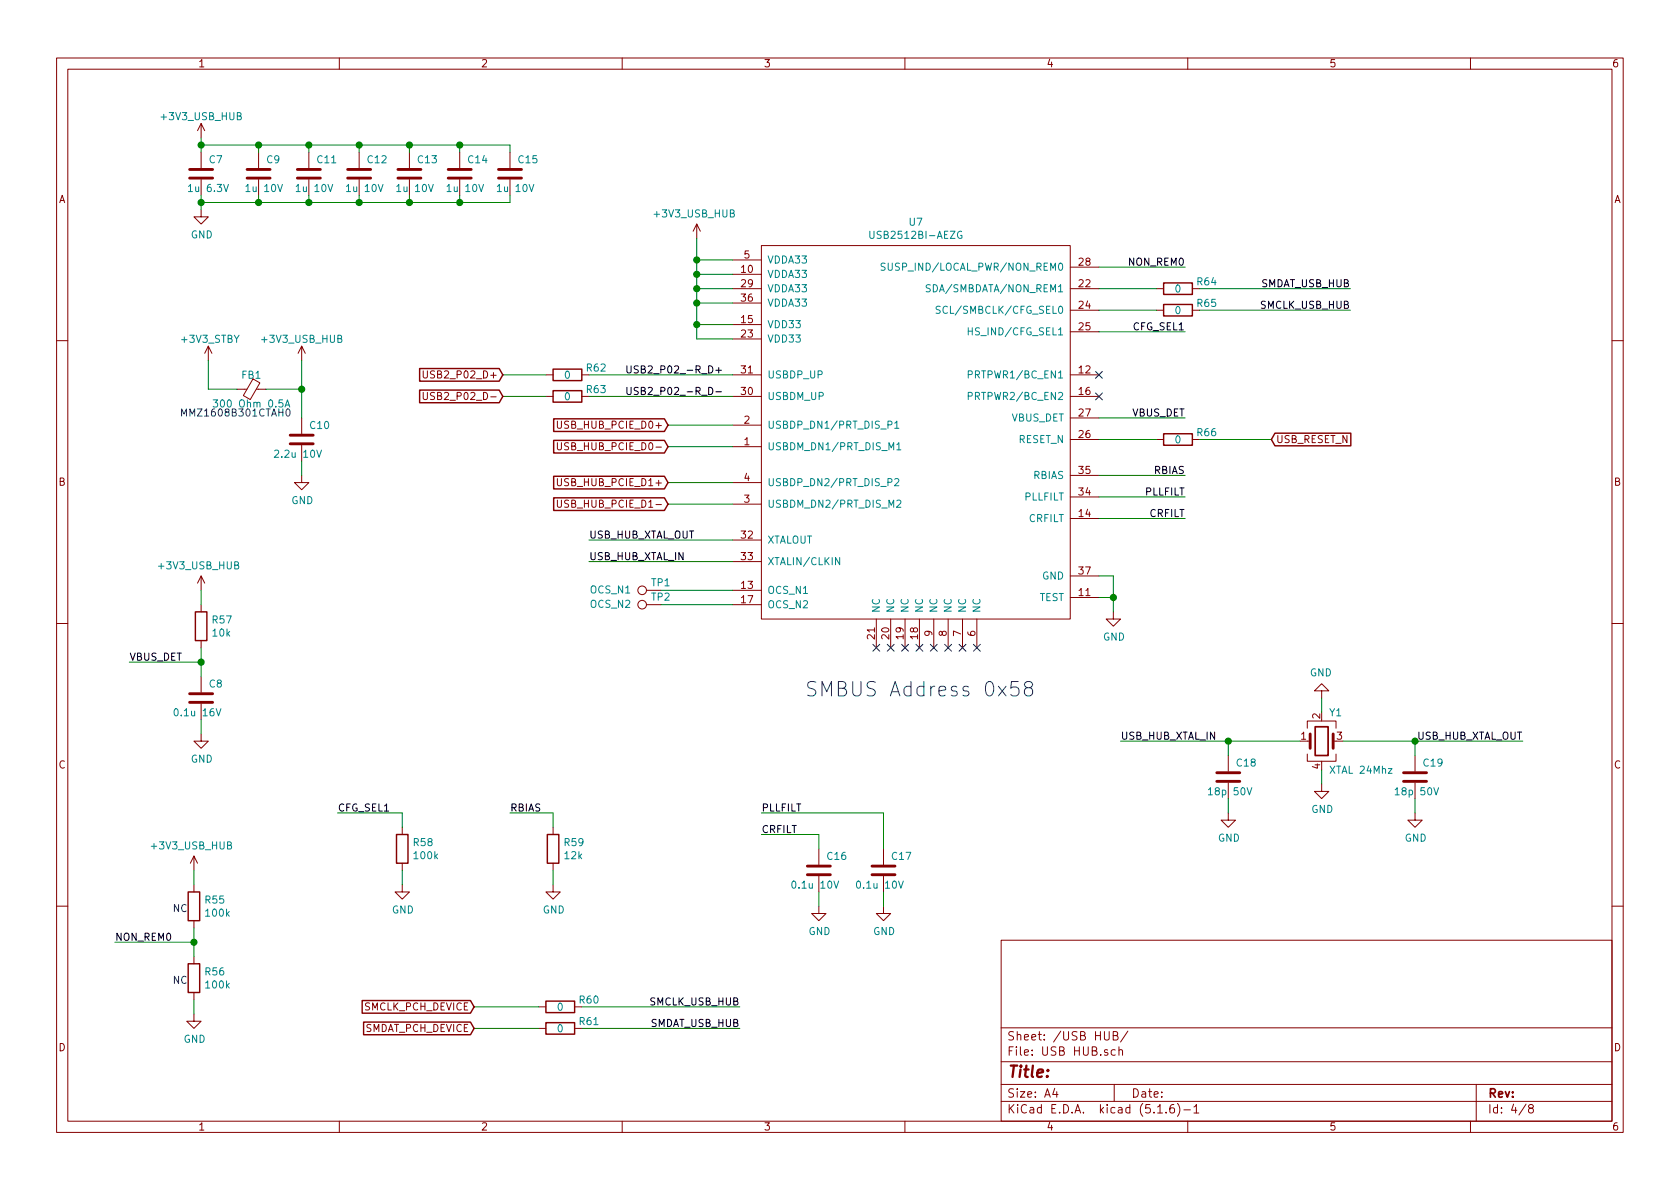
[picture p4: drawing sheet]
EESchema Schematic File Version 4
EELAYER 30 0
EELAYER END
$Descr A4 11693 8268
encoding utf-8
Sheet 4 8
Title ""
Date ""
Rev ""
Comp ""
Comment1 ""
Comment2 ""
Comment3 ""
Comment4 ""
$EndDescr
Wire Wire Line
	7650 2900 8250 2900
Text Label 8250 2900 2    50   ~ 0
VBUS_DET
Wire Wire Line
	7650 3300 8250 3300
Text Label 8250 3300 2    50   ~ 0
RBIAS
Wire Wire Line
	7650 3450 8250 3450
Wire Wire Line
	7650 3600 8250 3600
Text Label 8250 3450 2    50   ~ 0
PLLFILT
Text Label 8250 3600 2    50   ~ 0
CRFILT
Text Label 5300 5800 0    50   ~ 0
CRFILT
Text Label 5300 5650 0    50   ~ 0
PLLFILT
$Comp
L Device:C C16
U 1 1
P 5700 6050
F 0 "C16" H 5750 6150 50  0000 L CNN
F 1 "0.1u 10V" H 5500 5950 50  0000 L CNN
F 2 "Capacitors_SMD:C_0402" H 5738 5900 50  0001 C CNN
F 3 "~" H 5700 6050 50  0001 C CNN
	1    5700 6050
	1    0    0    -1  
$EndComp
$Comp
L Device:C C17
U 1 1
P 6150 6050
F 0 "C17" H 6200 6150 50  0000 L CNN
F 1 "0.1u 10V" H 5950 5950 50  0000 L CNN
F 2 "Capacitors_SMD:C_0402" H 6188 5900 50  0001 C CNN
F 3 "~" H 6150 6050 50  0001 C CNN
	1    6150 6050
	1    0    0    -1  
$EndComp
Wire Wire Line
	5700 5900 5700 5800
Wire Wire Line
	5700 5800 5300 5800
Wire Wire Line
	5700 6200 5700 6300
Wire Wire Line
	6150 6300 6150 6200
$Comp
L power:GND #PWR043
U 1 1
P 5700 6300
F 0 "#PWR043" H 5700 6050 50  0001 C CNN
F 1 "GND" H 5705 6127 50  0000 C CNN
F 2 "" H 5700 6300 50  0001 C CNN
F 3 "" H 5700 6300 50  0001 C CNN
	1    5700 6300
	1    0    0    -1  
$EndComp
$Comp
L power:GND #PWR044
U 1 1
P 6150 6300
F 0 "#PWR044" H 6150 6050 50  0001 C CNN
F 1 "GND" H 6155 6127 50  0000 C CNN
F 2 "" H 6150 6300 50  0001 C CNN
F 3 "" H 6150 6300 50  0001 C CNN
	1    6150 6300
	1    0    0    -1  
$EndComp
Wire Wire Line
	5300 5650 6150 5650
Wire Wire Line
	6150 5650 6150 5900
$Comp
L Device:R R59
U 1 1
P 3850 5900
F 0 "R59" H 3920 5946 50  0000 L CNN
F 1 "12k" H 3920 5855 50  0000 L CNN
F 2 "Resistors_SMD:R_0402" V 3780 5900 50  0001 C CNN
F 3 "~" H 3850 5900 50  0001 C CNN
	1    3850 5900
	1    0    0    -1  
$EndComp
Text Label 3550 5650 0    50   ~ 0
RBIAS
Wire Wire Line
	3550 5650 3850 5650
Wire Wire Line
	3850 5650 3850 5750
Wire Wire Line
	3850 6050 3850 6150
$Comp
L power:GND #PWR041
U 1 1
P 3850 6150
F 0 "#PWR041" H 3850 5900 50  0001 C CNN
F 1 "GND" H 3855 5977 50  0000 C CNN
F 2 "" H 3850 6150 50  0001 C CNN
F 3 "" H 3850 6150 50  0001 C CNN
	1    3850 6150
	1    0    0    -1  
$EndComp
Text GLabel 4650 2950 0    50   Input ~ 0
USB_HUB_PCIE_D0+
Text GLabel 4650 3100 0    50   Input ~ 0
USB_HUB_PCIE_D0-
Text GLabel 4650 3350 0    50   Input ~ 0
USB_HUB_PCIE_D1+
Text GLabel 4650 3500 0    50   Input ~ 0
USB_HUB_PCIE_D1-
Wire Wire Line
	5100 2950 4650 2950
Wire Wire Line
	4650 3100 5100 3100
Wire Wire Line
	4650 3350 5100 3350
Wire Wire Line
	5100 3500 4650 3500
$Comp
L Device:R R62
U 1 1
P 3950 2600
F 0 "R62" V 3900 2800 50  0000 C CNN
F 1 "0" V 3950 2600 50  0000 C CNN
F 2 "Resistors_SMD:R_0402" V 3880 2600 50  0001 C CNN
F 3 "~" H 3950 2600 50  0001 C CNN
	1    3950 2600
	0    1    1    0   
$EndComp
$Comp
L Device:R R63
U 1 1
P 3950 2750
F 0 "R63" V 3900 2950 50  0000 C CNN
F 1 "0" V 3950 2750 50  0000 C CNN
F 2 "Resistors_SMD:R_0402" V 3880 2750 50  0001 C CNN
F 3 "~" H 3950 2750 50  0001 C CNN
	1    3950 2750
	0    1    1    0   
$EndComp
Wire Wire Line
	4100 2600 5100 2600
Wire Wire Line
	4100 2750 5100 2750
Text GLabel 3500 2750 0    50   Input ~ 0
USB2_P02_D-
Text GLabel 3500 2600 0    50   Input ~ 0
USB2_P02_D+
Wire Wire Line
	3500 2600 3800 2600
Wire Wire Line
	3800 2750 3500 2750
Wire Wire Line
	7650 4000 7750 4000
Wire Wire Line
	7750 4000 7750 4150
Wire Wire Line
	7650 4150 7750 4150
Connection ~ 7750 4150
Wire Wire Line
	7750 4150 7750 4250
$Comp
L power:GND #PWR045
U 1 1
P 7750 4250
F 0 "#PWR045" H 7750 4000 50  0001 C CNN
F 1 "GND" H 7755 4077 50  0000 C CNN
F 2 "" H 7750 4250 50  0001 C CNN
F 3 "" H 7750 4250 50  0001 C CNN
	1    7750 4250
	1    0    0    -1  
$EndComp
NoConn ~ 6100 4500
NoConn ~ 6200 4500
NoConn ~ 6300 4500
NoConn ~ 6400 4500
NoConn ~ 6500 4500
NoConn ~ 6600 4500
NoConn ~ 6700 4500
NoConn ~ 6800 4500
Text Label 8250 2300 2    50   ~ 0
CFG_SEL1
Wire Wire Line
	7650 2300 8250 2300
Text Label 2350 5650 0    50   ~ 0
CFG_SEL1
$Comp
L Device:R R58
U 1 1
P 2800 5900
F 0 "R58" H 2870 5946 50  0000 L CNN
F 1 "100k" H 2870 5855 50  0000 L CNN
F 2 "Resistors_SMD:R_0402" V 2730 5900 50  0001 C CNN
F 3 "~" H 2800 5900 50  0001 C CNN
	1    2800 5900
	1    0    0    -1  
$EndComp
Wire Wire Line
	2350 5650 2800 5650
Wire Wire Line
	2800 5650 2800 5750
Wire Wire Line
	2800 6050 2800 6150
$Comp
L power:GND #PWR040
U 1 1
P 2800 6150
F 0 "#PWR040" H 2800 5900 50  0001 C CNN
F 1 "GND" H 2805 5977 50  0000 C CNN
F 2 "" H 2800 6150 50  0001 C CNN
F 3 "" H 2800 6150 50  0001 C CNN
	1    2800 6150
	1    0    0    -1  
$EndComp
Text GLabel 3300 7150 0    50   Input ~ 0
SMDAT_PCH_DEVICE
Text GLabel 3300 7000 0    50   Input ~ 0
SMCLK_PCH_DEVICE
Wire Wire Line
	3300 7000 3750 7000
Wire Wire Line
	3300 7150 3750 7150
$Comp
L Device:R R60
U 1 1
P 3900 7000
F 0 "R60" V 3850 7200 50  0000 C CNN
F 1 "0" V 3900 7000 50  0000 C CNN
F 2 "Resistors_SMD:R_0402" V 3830 7000 50  0001 C CNN
F 3 "~" H 3900 7000 50  0001 C CNN
	1    3900 7000
	0    1    1    0   
$EndComp
$Comp
L Device:R R61
U 1 1
P 3900 7150
F 0 "R61" V 3850 7350 50  0000 C CNN
F 1 "0" V 3900 7150 50  0000 C CNN
F 2 "Resistors_SMD:R_0402" V 3830 7150 50  0001 C CNN
F 3 "~" H 3900 7150 50  0001 C CNN
	1    3900 7150
	0    1    1    0   
$EndComp
Wire Wire Line
	4050 7000 5150 7000
Wire Wire Line
	4050 7150 5150 7150
$Comp
L Device:R R65
U 1 1
P 8200 2150
F 0 "R65" V 8150 2350 50  0000 C CNN
F 1 "0" V 8200 2150 50  0000 C CNN
F 2 "Resistors_SMD:R_0402" V 8130 2150 50  0001 C CNN
F 3 "~" H 8200 2150 50  0001 C CNN
	1    8200 2150
	0    1    1    0   
$EndComp
$Comp
L Device:R R64
U 1 1
P 8200 2000
F 0 "R64" V 8150 2200 50  0000 C CNN
F 1 "0" V 8200 2000 50  0000 C CNN
F 2 "Resistors_SMD:R_0402" V 8130 2000 50  0001 C CNN
F 3 "~" H 8200 2000 50  0001 C CNN
	1    8200 2000
	0    1    1    0   
$EndComp
Wire Wire Line
	8350 2150 9400 2150
Wire Wire Line
	8350 2000 9400 2000
Wire Wire Line
	8050 2000 7650 2000
Wire Wire Line
	7650 2150 8050 2150
Wire Wire Line
	7650 1850 8250 1850
Text Label 8250 1850 2    50   ~ 0
NON_REM0
Text Notes 5600 4850 0    100  ~ 0
SMBUS Address 0x58
Text Label 800  6550 0    50   ~ 0
NON_REM0
$Comp
L Device:R R56
U 1 1
P 1350 6800
F 0 "R56" H 1420 6846 50  0000 L CNN
F 1 "100k" H 1420 6755 50  0000 L CNN
F 2 "Resistors_SMD:R_0402" V 1280 6800 50  0001 C CNN
F 3 "~" H 1350 6800 50  0001 C CNN
	1    1350 6800
	1    0    0    -1  
$EndComp
Wire Wire Line
	1350 6550 1350 6650
Wire Wire Line
	1350 6950 1350 7050
$Comp
L power:GND #PWR033
U 1 1
P 1350 7050
F 0 "#PWR033" H 1350 6800 50  0001 C CNN
F 1 "GND" H 1355 6877 50  0000 C CNN
F 2 "" H 1350 7050 50  0001 C CNN
F 3 "" H 1350 7050 50  0001 C CNN
	1    1350 7050
	1    0    0    -1  
$EndComp
Wire Wire Line
	800  6550 1350 6550
Wire Wire Line
	1350 6450 1350 6550
Connection ~ 1350 6550
$Comp
L Device:R R55
U 1 1
P 1350 6300
F 0 "R55" H 1420 6346 50  0000 L CNN
F 1 "100k" H 1420 6255 50  0000 L CNN
F 2 "Resistors_SMD:R_0402" V 1280 6300 50  0001 C CNN
F 3 "~" H 1350 6300 50  0001 C CNN
	1    1350 6300
	1    0    0    -1  
$EndComp
Wire Wire Line
	1350 6150 1350 6050
$Comp
L Device:R R66
U 1 1
P 8200 3050
F 0 "R66" V 8150 3250 50  0000 C CNN
F 1 "0" V 8200 3050 50  0000 C CNN
F 2 "Resistors_SMD:R_0402" V 8130 3050 50  0001 C CNN
F 3 "~" H 8200 3050 50  0001 C CNN
	1    8200 3050
	0    1    1    0   
$EndComp
Wire Wire Line
	8350 3050 8850 3050
Wire Wire Line
	8050 3050 7650 3050
Text GLabel 8850 3050 2    50   Input ~ 0
USB_RESET_N
Text Label 900  4600 0    50   ~ 0
VBUS_DET
$Comp
L Device:C C8
U 1 1
P 1400 4850
F 0 "C8" H 1450 4950 50  0000 L CNN
F 1 "0.1u 16V" H 1200 4750 50  0000 L CNN
F 2 "Capacitors_SMD:C_0402" H 1438 4700 50  0001 C CNN
F 3 "~" H 1400 4850 50  0001 C CNN
	1    1400 4850
	1    0    0    -1  
$EndComp
Wire Wire Line
	1400 5000 1400 5100
$Comp
L power:GND #PWR037
U 1 1
P 1400 5100
F 0 "#PWR037" H 1400 4850 50  0001 C CNN
F 1 "GND" H 1405 4927 50  0000 C CNN
F 2 "" H 1400 5100 50  0001 C CNN
F 3 "" H 1400 5100 50  0001 C CNN
	1    1400 5100
	1    0    0    -1  
$EndComp
$Comp
L Device:R R57
U 1 1
P 1400 4350
F 0 "R57" H 1470 4396 50  0000 L CNN
F 1 "10k" H 1470 4305 50  0000 L CNN
F 2 "Resistors_SMD:R_0402" V 1330 4350 50  0001 C CNN
F 3 "~" H 1400 4350 50  0001 C CNN
	1    1400 4350
	1    0    0    -1  
$EndComp
Wire Wire Line
	1400 4200 1400 4100
Wire Wire Line
	1400 4500 1400 4600
Wire Wire Line
	900  4600 1400 4600
Connection ~ 1400 4600
Wire Wire Line
	1400 4600 1400 4700
Text Notes 1200 6850 0    50   ~ 0
NC
Text Notes 1200 6350 0    50   ~ 0
NC
Text Label 5150 7000 2    50   ~ 0
SMCLK_USB_HUB
Text Label 5150 7150 2    50   ~ 0
SMDAT_USB_HUB
Text Label 9400 2150 2    50   ~ 0
SMCLK_USB_HUB
Text Label 9400 2000 2    50   ~ 0
SMDAT_USB_HUB
Wire Wire Line
	5100 4100 4600 4100
Wire Wire Line
	5100 4200 4600 4200
$Comp
L Connector:TestPoint TP1
U 1 1
P 4600 4100
F 0 "TP1" V 4650 4100 50  0000 C CNN
F 1 "OCS_N1" V 4600 4450 50  0000 C CNN
F 2 "Switch PCIe:TestPoint_Pad_D0.5mm" H 4800 4100 50  0001 C CNN
F 3 "~" H 4800 4100 50  0001 C CNN
	1    4600 4100
	0    -1   -1   0   
$EndComp
$Comp
L Connector:TestPoint TP2
U 1 1
P 4600 4200
F 0 "TP2" V 4650 4200 50  0000 C CNN
F 1 "OCS_N2" V 4600 4550 50  0000 C CNN
F 2 "Switch PCIe:TestPoint_Pad_D0.5mm" H 4800 4200 50  0001 C CNN
F 3 "~" H 4800 4200 50  0001 C CNN
	1    4600 4200
	0    -1   -1   0   
$EndComp
$Comp
L switch_leopard:+3V3_STBY #PWR0137
U 1 1
P 1450 2500
F 0 "#PWR0137" H 1450 2500 50  0001 C CNN
F 1 "+3V3_STBY" H 1250 2650 50  0000 L CNN
F 2 "" H 1450 2500 50  0001 C CNN
F 3 "" H 1450 2500 50  0001 C CNN
	1    1450 2500
	1    0    0    -1  
$EndComp
$Comp
L switch_leopard:+3V3_USB_HUB #PWR036
U 1 1
P 1400 4100
F 0 "#PWR036" H 1400 4000 50  0001 C CNN
F 1 "+3V3_USB_HUB" H 1382 4273 50  0000 C CNN
F 2 "" H 1400 4100 50  0001 C CNN
F 3 "" H 1400 4100 50  0001 C CNN
	1    1400 4100
	1    0    0    -1  
$EndComp
$Comp
L switch_leopard:+3V3_USB_HUB #PWR032
U 1 1
P 1350 6050
F 0 "#PWR032" H 1350 5950 50  0001 C CNN
F 1 "+3V3_USB_HUB" H 1332 6223 50  0000 C CNN
F 2 "" H 1350 6050 50  0001 C CNN
F 3 "" H 1350 6050 50  0001 C CNN
	1    1350 6050
	1    0    0    -1  
$EndComp
$Comp
L switch_leopard:+3V3_USB_HUB #PWR042
U 1 1
P 4850 1650
F 0 "#PWR042" H 4850 1550 50  0001 C CNN
F 1 "+3V3_USB_HUB" H 4832 1823 50  0000 C CNN
F 2 "" H 4850 1650 50  0001 C CNN
F 3 "" H 4850 1650 50  0001 C CNN
	1    4850 1650
	1    0    0    -1  
$EndComp
Wire Wire Line
	4850 1650 4850 1800
Wire Wire Line
	4850 2350 5100 2350
Wire Wire Line
	5100 2250 4850 2250
Connection ~ 4850 2250
Wire Wire Line
	4850 2250 4850 2350
Wire Wire Line
	4850 2100 5100 2100
Connection ~ 4850 2100
Wire Wire Line
	4850 2100 4850 2250
Wire Wire Line
	5100 2000 4850 2000
Connection ~ 4850 2000
Wire Wire Line
	4850 2000 4850 2100
Wire Wire Line
	5100 1900 4850 1900
Connection ~ 4850 1900
Wire Wire Line
	4850 1900 4850 2000
Wire Wire Line
	5100 1800 4850 1800
Connection ~ 4850 1800
Wire Wire Line
	4850 1800 4850 1900
$Comp
L Device:C C10
U 1 1
P 2100 3050
F 0 "C10" H 2150 3150 50  0000 L CNN
F 1 "2.2u 10V" H 1900 2950 50  0000 L CNN
F 2 "Capacitors_SMD:C_0603" H 2138 2900 50  0001 C CNN
F 3 "~" H 2100 3050 50  0001 C CNN
	1    2100 3050
	1    0    0    -1  
$EndComp
$Comp
L Device:Ferrite_Bead_Small FB1
U 1 1
P 1750 2700
F 0 "FB1" V 1650 2700 50  0000 C CNN
F 1 "300 Ohm 0.5A" V 1850 2700 50  0000 C CNN
F 2 "Switch PCIe:Ferrite_0603" V 1680 2700 50  0001 C CNN
F 3 "~" H 1750 2700 50  0001 C CNN
	1    1750 2700
	0    1    1    0   
$EndComp
Wire Wire Line
	1450 2500 1450 2700
Wire Wire Line
	1450 2700 1650 2700
Wire Wire Line
	1850 2700 2100 2700
Wire Wire Line
	2100 2700 2100 2500
$Comp
L switch_leopard:+3V3_USB_HUB #PWR038
U 1 1
P 2100 2500
F 0 "#PWR038" H 2100 2400 50  0001 C CNN
F 1 "+3V3_USB_HUB" H 2100 2650 50  0000 C CNN
F 2 "" H 2100 2500 50  0001 C CNN
F 3 "" H 2100 2500 50  0001 C CNN
	1    2100 2500
	1    0    0    -1  
$EndComp
Wire Wire Line
	2100 2700 2100 2900
Connection ~ 2100 2700
Wire Wire Line
	2100 3200 2100 3300
$Comp
L power:GND #PWR039
U 1 1
P 2100 3300
F 0 "#PWR039" H 2100 3050 50  0001 C CNN
F 1 "GND" H 2105 3127 50  0000 C CNN
F 2 "" H 2100 3300 50  0001 C CNN
F 3 "" H 2100 3300 50  0001 C CNN
	1    2100 3300
	1    0    0    -1  
$EndComp
$Comp
L switch_leopard:+3V3_USB_HUB #PWR034
U 1 1
P 1400 950
F 0 "#PWR034" H 1400 850 50  0001 C CNN
F 1 "+3V3_USB_HUB" H 1400 1100 50  0000 C CNN
F 2 "" H 1400 950 50  0001 C CNN
F 3 "" H 1400 950 50  0001 C CNN
	1    1400 950 
	1    0    0    -1  
$EndComp
$Comp
L Device:C C7
U 1 1
P 1400 1200
F 0 "C7" H 1450 1300 50  0000 L CNN
F 1 "1u 6.3V" H 1300 1100 50  0000 L CNN
F 2 "Capacitors_SMD:C_0402" H 1438 1050 50  0001 C CNN
F 3 "~" H 1400 1200 50  0001 C CNN
	1    1400 1200
	1    0    0    -1  
$EndComp
$Comp
L Device:C C9
U 1 1
P 1800 1200
F 0 "C9" H 1850 1300 50  0000 L CNN
F 1 "1u 10V" H 1700 1100 50  0000 L CNN
F 2 "Capacitors_SMD:C_0402" H 1838 1050 50  0001 C CNN
F 3 "~" H 1800 1200 50  0001 C CNN
	1    1800 1200
	1    0    0    -1  
$EndComp
$Comp
L Device:C C11
U 1 1
P 2150 1200
F 0 "C11" H 2200 1300 50  0000 L CNN
F 1 "1u 10V" H 2050 1100 50  0000 L CNN
F 2 "Capacitors_SMD:C_0402" H 2188 1050 50  0001 C CNN
F 3 "~" H 2150 1200 50  0001 C CNN
	1    2150 1200
	1    0    0    -1  
$EndComp
$Comp
L Device:C C12
U 1 1
P 2500 1200
F 0 "C12" H 2550 1300 50  0000 L CNN
F 1 "1u 10V" H 2400 1100 50  0000 L CNN
F 2 "Capacitors_SMD:C_0402" H 2538 1050 50  0001 C CNN
F 3 "~" H 2500 1200 50  0001 C CNN
	1    2500 1200
	1    0    0    -1  
$EndComp
$Comp
L Device:C C13
U 1 1
P 2850 1200
F 0 "C13" H 2900 1300 50  0000 L CNN
F 1 "1u 10V" H 2750 1100 50  0000 L CNN
F 2 "Capacitors_SMD:C_0402" H 2888 1050 50  0001 C CNN
F 3 "~" H 2850 1200 50  0001 C CNN
	1    2850 1200
	1    0    0    -1  
$EndComp
$Comp
L Device:C C14
U 1 1
P 3200 1200
F 0 "C14" H 3250 1300 50  0000 L CNN
F 1 "1u 10V" H 3100 1100 50  0000 L CNN
F 2 "Capacitors_SMD:C_0402" H 3238 1050 50  0001 C CNN
F 3 "~" H 3200 1200 50  0001 C CNN
	1    3200 1200
	1    0    0    -1  
$EndComp
$Comp
L Device:C C15
U 1 1
P 3550 1200
F 0 "C15" H 3600 1300 50  0000 L CNN
F 1 "1u 10V" H 3450 1100 50  0000 L CNN
F 2 "Capacitors_SMD:C_0402" H 3588 1050 50  0001 C CNN
F 3 "~" H 3550 1200 50  0001 C CNN
	1    3550 1200
	1    0    0    -1  
$EndComp
Wire Wire Line
	1400 950  1400 1000
Wire Wire Line
	1400 1000 1800 1000
Wire Wire Line
	3550 1000 3550 1050
Connection ~ 1400 1000
Wire Wire Line
	1400 1000 1400 1050
Wire Wire Line
	3200 1050 3200 1000
Connection ~ 3200 1000
Wire Wire Line
	3200 1000 3550 1000
Wire Wire Line
	2850 1050 2850 1000
Connection ~ 2850 1000
Wire Wire Line
	2850 1000 3200 1000
Wire Wire Line
	2500 1050 2500 1000
Connection ~ 2500 1000
Wire Wire Line
	2500 1000 2850 1000
Wire Wire Line
	2150 1050 2150 1000
Connection ~ 2150 1000
Wire Wire Line
	2150 1000 2500 1000
Wire Wire Line
	1800 1050 1800 1000
Connection ~ 1800 1000
Wire Wire Line
	1800 1000 2150 1000
Wire Wire Line
	1400 1350 1400 1400
Wire Wire Line
	1400 1400 1800 1400
Wire Wire Line
	3550 1400 3550 1350
Wire Wire Line
	3200 1350 3200 1400
Connection ~ 3200 1400
Wire Wire Line
	3200 1400 3550 1400
Wire Wire Line
	2850 1350 2850 1400
Connection ~ 2850 1400
Wire Wire Line
	2850 1400 3200 1400
Wire Wire Line
	2500 1350 2500 1400
Connection ~ 2500 1400
Wire Wire Line
	2500 1400 2850 1400
Wire Wire Line
	2150 1350 2150 1400
Connection ~ 2150 1400
Wire Wire Line
	2150 1400 2500 1400
Wire Wire Line
	1800 1350 1800 1400
Connection ~ 1800 1400
Wire Wire Line
	1800 1400 2150 1400
Wire Wire Line
	1400 1400 1400 1450
Connection ~ 1400 1400
$Comp
L power:GND #PWR035
U 1 1
P 1400 1450
F 0 "#PWR035" H 1400 1200 50  0001 C CNN
F 1 "GND" H 1405 1277 50  0000 C CNN
F 2 "" H 1400 1450 50  0001 C CNN
F 3 "" H 1400 1450 50  0001 C CNN
	1    1400 1450
	1    0    0    -1  
$EndComp
NoConn ~ 7650 2600
NoConn ~ 7650 2750
$Comp
L Device:C C18
U 1 1
P 8550 5400
F 0 "C18" H 8600 5500 50  0000 L CNN
F 1 "18p 50V" H 8400 5300 50  0000 L CNN
F 2 "Capacitors_SMD:C_0402" H 8588 5250 50  0001 C CNN
F 3 "~" H 8550 5400 50  0001 C CNN
	1    8550 5400
	1    0    0    -1  
$EndComp
$Comp
L Device:C C19
U 1 1
P 9850 5400
F 0 "C19" H 9900 5500 50  0000 L CNN
F 1 "18p 50V" H 9700 5300 50  0000 L CNN
F 2 "Capacitors_SMD:C_0402" H 9888 5250 50  0001 C CNN
F 3 "~" H 9850 5400 50  0001 C CNN
	1    9850 5400
	1    0    0    -1  
$EndComp
Text Notes 1250 2900 0    50   ~ 0
MMZ1608B301CTAH0
$Comp
L Device:Crystal_GND24 Y1
U 1 1
P 9200 5150
F 0 "Y1" H 9250 5350 50  0000 L CNN
F 1 "XTAL 24Mhz" H 9250 4950 50  0000 L CNN
F 2 "Crystals:Crystal_SMD_2016-4pin_2.0x1.6mm" H 9200 5150 50  0001 C CNN
F 3 "~" H 9200 5150 50  0001 C CNN
	1    9200 5150
	1    0    0    -1  
$EndComp
Wire Wire Line
	9350 5150 9850 5150
Wire Wire Line
	9850 5150 9850 5250
Wire Wire Line
	9050 5150 8550 5150
Wire Wire Line
	8550 5150 8550 5250
Wire Wire Line
	9200 5350 9200 5450
Wire Wire Line
	9200 4950 9200 4850
$Comp
L power:GND #PWR047
U 1 1
P 9200 4850
F 0 "#PWR047" H 9200 4600 50  0001 C CNN
F 1 "GND" H 9205 4677 50  0000 C CNN
F 2 "" H 9200 4850 50  0001 C CNN
F 3 "" H 9200 4850 50  0001 C CNN
	1    9200 4850
	-1   0    0    1   
$EndComp
$Comp
L power:GND #PWR048
U 1 1
P 9200 5450
F 0 "#PWR048" H 9200 5200 50  0001 C CNN
F 1 "GND" H 9205 5277 50  0000 C CNN
F 2 "" H 9200 5450 50  0001 C CNN
F 3 "" H 9200 5450 50  0001 C CNN
	1    9200 5450
	1    0    0    -1  
$EndComp
Wire Wire Line
	8550 5550 8550 5650
Wire Wire Line
	9850 5550 9850 5650
$Comp
L power:GND #PWR046
U 1 1
P 8550 5650
F 0 "#PWR046" H 8550 5400 50  0001 C CNN
F 1 "GND" H 8555 5477 50  0000 C CNN
F 2 "" H 8550 5650 50  0001 C CNN
F 3 "" H 8550 5650 50  0001 C CNN
	1    8550 5650
	1    0    0    -1  
$EndComp
$Comp
L power:GND #PWR049
U 1 1
P 9850 5650
F 0 "#PWR049" H 9850 5400 50  0001 C CNN
F 1 "GND" H 9855 5477 50  0000 C CNN
F 2 "" H 9850 5650 50  0001 C CNN
F 3 "" H 9850 5650 50  0001 C CNN
	1    9850 5650
	1    0    0    -1  
$EndComp
Wire Wire Line
	8550 5150 7800 5150
Connection ~ 8550 5150
Wire Wire Line
	10600 5150 9850 5150
Connection ~ 9850 5150
Text Label 7800 5150 0    50   ~ 0
USB_HUB_XTAL_IN
Text Label 10600 5150 2    50   ~ 0
USB_HUB_XTAL_OUT
Text Label 4100 3750 0    50   ~ 0
USB_HUB_XTAL_OUT
Text Label 4100 3900 0    50   ~ 0
USB_HUB_XTAL_IN
Wire Wire Line
	4100 3750 5100 3750
Wire Wire Line
	4100 3900 5100 3900
$Comp
L switch_leopard:USB2512BI-AEZG U7
U 1 1
P 6250 2250
F 0 "U7" H 6375 2965 50  0000 C CNN
F 1 "USB2512BI-AEZG" H 6375 2874 50  0000 C CNN
F 2 "Housings_DFN_QFN:QFN-36-1EP_6x6mm_Pitch0.5mm" H 5200 3950 50  0001 C CNN
F 3 "" H 5200 3950 50  0001 C CNN
	1    6250 2250
	1    0    0    -1  
$EndComp
Text Label 4350 2600 0    50   ~ 0
USB2_P02_-R_D+
Text Label 4350 2750 0    50   ~ 0
USB2_P02_-R_D-
$EndSCHEMATC
